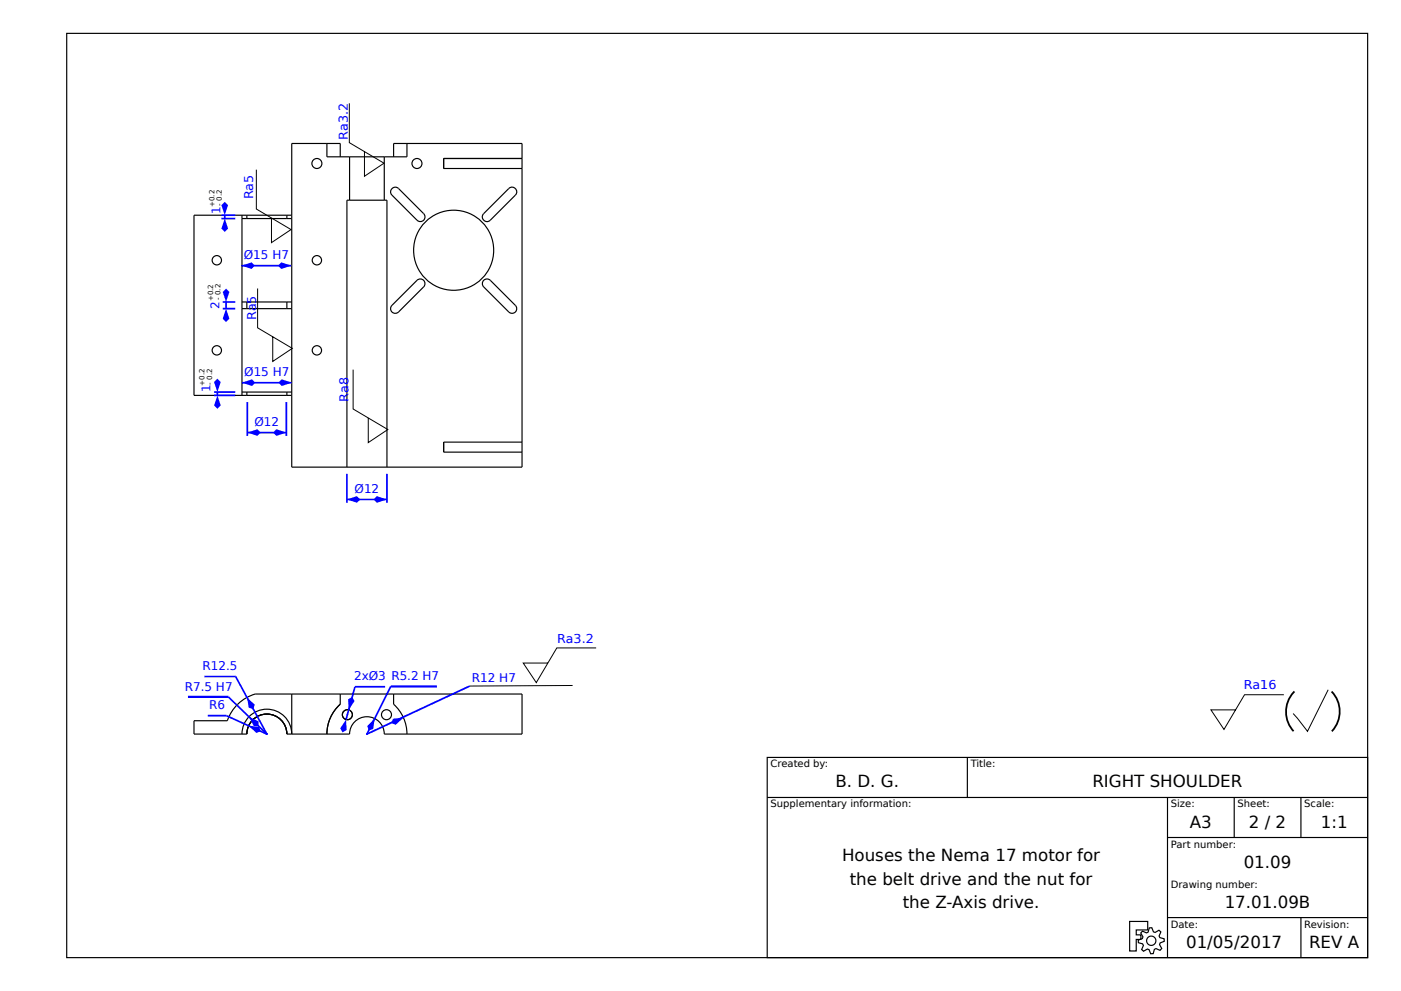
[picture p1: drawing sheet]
<svg xmlns="http://www.w3.org/2000/svg" width="420mm" height="297mm" viewBox="0 0 420 297" stroke-linecap="round" stroke-linejoin="round" font-family="sans-serif">
<g fill="none" stroke="#000" stroke-width=".35">
<path d="M20 10h390v277h-390zM98 43v4h24v-4M102 47v-4h-14.5v97h69v-97h-38.5v4M104.8 47v13M115.2 47v13M117.5 56.5a1.35 1.35 0 0 1 2 0l7.5 7.5a1.4 1.4 0 0 1 0 2 1.4 1.4 0 0 1-2 0l-7.5-7.5a1.35 1.35 0 0 1 0-2zM156.5 47.5h-23.5v3h23.5M72.5 64.5v54M72.5 65.5h15M74 64.5v1M86 64.5v1M87.5 64.5h-29.3v54h29.3"/>
<path d="M145 64l7.5-7.5a1.4 1.4 0 0 1 2 0 1.4 1.4 0 0 1 0 2l-7.5 7.5a1.4 1.4 0 0 1-2 0 1.4 1.4 0 0 1 0-2zM72.5 92.5h15M72.5 90.5h15M74 90.5v2M86 90.5v2M117.5 91.5l7.5-7.5a1.4 1.4 0 0 1 2 0 1.4 1.4 0 0 1 0 2l-7.5 7.5a1.4 1.4 0 0 1-2 0 1.4 1.4 0 0 1 0-2zM145 84a1.4 1.4 0 0 1 2 0l7.5 7.5a1.4 1.4 0 0 1 0 2 1.4 1.4 0 0 1-2 0l-7.5-7.5a1.4 1.4 0 0 1 0-2zM72.5 117.5h15M74 117.5v1M86 117.5v1M156.5 132.5h-23.5v3h23.5M104 140v-80h12v80"/>
<path d="M58.2 216h10a12.5 12.5 0 0 1 8.3-8h80v12h-41.3a5.2 5.2 0 0 0-5.2-5.2 5.2 5.2 0 0 0-5.2 5.2h-18.8a6 6 0 0 0-6-6 6 6 0 0 0-6 6h-15.8zM87.5 208v12a7.5 7.5 0 0 0-7.5-7.5 7.5 7.5 0 0 0-7.5 7.5M102 208v3.1a12 12 0 0 0-4 8.9M118 208v3.1a12 12 0 0 1 4 8.9M230 227h180v60h-180zM230 239h180M290 227v12M350 239v48M370 239v12M390 239v12M350 251h60M338.7 276.2h5.4v2.5h-3.5v1.5h1.4v1.3h-1.4v3.5h-1.9z"/>
<path d="M342.5 279.1l1.2 .5 .5-.2 .3-1.3 .8-.1 .5 1.3 .5 .2 1.1-.7 .6 .5-.5 1.2 .2 .5 1.3 .3v.8l-1.2 .5-.2 .5 .7 1.2-.5 .5-1.3-.5-.4 .2-.4 1.3h-.7l-.5-1.2-.5-.2-1.2 .7-.6-.5 .6-1.2-.3-.5-1.2-.4-.1-.7 1.3-.5 .1-.5-.6-1.2zM350 275h60M390 275v12"/>
<circle cx="95" cy="49" r="1.5"/>
<circle cx="125" cy="49" r="1.5"/>
<circle cx="65" cy="78" r="1.4"/>
<circle cx="95" cy="78" r="1.4"/>
<circle cx="136" cy="75" r="12"/>
<circle cx="65" cy="105" r="1.4"/>
<circle cx="95" cy="105" r="1.4"/>
<circle cx="104.1" cy="214.2" r="1.5"/>
<circle cx="115.9" cy="214.2" r="1.5"/>
<circle cx="345.1" cy="281.9" r="1.4"/>
</g>
<path d="M64.2 117.5h6.3M64.2 118.5h6.3M65.2 117.5v1" fill="none" stroke="#00f" stroke-width=".5"/>
<g fill="#00f">
<path d="M65.2 118.5l1 3-1 1-1-1z"/>
<path d="M65.2 113.5l1 1-1 3-1-3z"/>
</g>
<path d="M66.8 92.5h3.7M66.8 90.5h3.7M67.8 90.5v2" fill="none" stroke="#00f" stroke-width=".5"/>
<g fill="#00f">
<path d="M66.8 87.5l1-1 1 1-1 3z"/>
<path d="M67.8 92.5l1 3-1 1-1-1z"/>
</g>
<path d="M66.4 64.5h4.1M66.4 65.5h4.1M67.4 64.5v1" fill="none" stroke="#00f" stroke-width=".5"/>
<g fill="#00f">
<path d="M67.4 65.5l1 3-1 1-1-1z"/>
<path d="M66.4 61.5l1-1 1 1-1 3z"/>
</g>
<path d="M74.1 120.5v10.1M74.1 129.6h11.7M85.8 120.5v10.1" fill="none" stroke="#00f" stroke-width=".5"/>
<g fill="#00f">
<path d="M81.9 129.6l.9-1 3 1-3 1z"/>
<path d="M74.1 129.6l3-1 1 1-1 1z"/>
</g>
<path d="M104 142v8.7M104 149.7h12M116 142v8.7" fill="none" stroke="#00f" stroke-width=".5"/>
<g fill="#00f">
<path d="M112 149.7l1-1 3 1-3 1z"/>
<path d="M104 149.7l3-1 1 1-1 1z"/>
</g>
<path d="M72.5 114.7h15" fill="none" stroke="#00f" stroke-width=".5"/>
<g fill="#00f">
<path d="M72.5 114.7l3-1 1 1-1 1z"/>
<path d="M83.5 114.7l1-1 3 1-3 1z"/>
</g>
<path d="M72.4 79.6h14.9" fill="none" stroke="#00f" stroke-width=".5"/>
<g fill="#00f">
<path d="M72.4 79.6l3-1 1 1-1 1z"/>
<path d="M84.3 78.6l3 1-3 1-1-1z"/>
<circle cx="80" cy="220" r=".25"/>
</g>
<path d="M67.9 214.5l12.1 5.5z" fill="#000" stroke="#00f" stroke-width=".5"/>
<path d="M74.5 217.5l3.2 .3 .5 1.4-1.3 .5z" fill="#00f"/>
<path d="M62.3 214.5h5.6" fill="none" stroke="#00f" stroke-width=".5"/>
<circle cx="80" cy="220" r=".25" fill="#00f"/>
<path d="M68.4 208.8l11.6 11.2z" fill="#000" stroke="#00f" stroke-width=".5"/>
<path d="M74.6 214.8l2.9 1.4v1.4h-1.4z" fill="#00f"/>
<path d="M56.3 208.8h12.1" fill="none" stroke="#00f" stroke-width=".69" stroke-linecap="butt"/>
<circle cx="80" cy="220" r=".25" fill="#00f"/>
<path d="M70.6 202.8l9.4 17.2z" fill="#000" stroke="#00f" stroke-width=".5"/>
<path d="M74 209l2.3 2.2-.4 1.3-1.3-.4z" fill="#00f"/>
<path d="M61.3 202.8h9.3" fill="none" stroke="#00f" stroke-width=".5"/>
<circle cx="110" cy="220" r=".25" fill="#00f"/>
<path d="M110 220l30.8-14.4z" fill="#000" stroke="#00f" stroke-width=".53"/>
<path d="M117.8 215.4l3.1-.3-2.3 2.1-1.3-.5z" fill="#00f"/>
<path d="M76.8 50.9v11.7l10.4 6.2-5.8 3.9v-7.4M105.9 110.8v11.8l10.4 6.1-5.9 3.9v-7.3M178.7 194.2h-11.8l-6.1 10.4-3.9-5.9h7.3M171.7 205.4l-30.9 .2" fill="none" stroke="#000" stroke-width=".3"/>
<circle cx="110" cy="220" r=".25" fill="#00f"/>
<path d="M117.2 205.7l-7.2 14.3z" fill="#000" stroke="#00f" stroke-width=".5"/>
<path d="M110.1 217.6l2.2-2.2-.4 3.1-1.4 .4z" fill="#00f"/>
<path d="M117.2 205.7h13.8" fill="none" stroke="#00f" stroke-width=".63" stroke-linecap="butt"/>
<circle cx="104.1" cy="214.2" r=".25" fill="#00f"/>
<path d="M106.4 205.8l-2.7 9.8z" fill="#000" stroke="#00f" stroke-width=".5"/>
<g fill="#00f">
<path d="M104.4 209.6l1.2-.7 .7 1.2-1.8 2.6z"/>
<path d="M103.7 215.6l.2 3.2-1.2 .7-.7-1.2z"/>
</g>
<path d="M106.4 205.8h9" fill="none" stroke="#00f" stroke-width=".5"/>
<path d="M104.7 31v11.8l10.4 6.1-5.8 3.9v-7.4M77.2 86.5v11.7l10.4 6.2-5.8 3.9v-7.4M384.9 208.2h-11.8l-6.2 10.4-3.9-5.9h7.4M398.2 206.7l-6.2 12.5-4.3-5.4" fill="none" stroke="#000" stroke-width=".3"/>
<path d="M387.8 207.5a8.1 8.1 0 0 1 10.8-.8 8.1 8.1 0 0 1 2 10.6 8 8 0 0 1-10.1 3.7 8 8 0 0 1-4.7-9.7 8.5 8.5 0 0 1 2-3.8z" fill="none" stroke="#000" stroke-width=".54" stroke-dasharray="13 13" stroke-linecap="butt"/>
<g font-size="5">
<text x="250.4" y="236">B. D. G.</text>
<text x="327.5" y="236">RIGHT SHOULDER</text>
<text x="356.7" y="248">A3</text>
<text x="374.4" y="248">2 / 2</text>
<text x="396" y="248">1:1</text>
<text x="252.4" y="258.2">Houses the Nema 17 motor for</text>
<text x="372.8" y="260">01.09</text>
<text x="254.8" y="265.2">the belt drive and the nut for</text>
<text x="270.6" y="272.2">the Z-Axis drive.</text>
<text x="367.1" y="272">17.01.09B</text>
<text x="355.6" y="284">01/05/2017</text>
<text x="392.4" y="284">REV A</text>
</g>
<g font-size="3.7" fill="#00f">
<text x="104.2" y="41.9" transform="rotate(-90 104.2 41.9)">Ra3.2</text>
<text x="75.9" y="59.7" transform="rotate(-90 75.9 59.7)">Ra5</text>
<text x="76.7" y="95.9" transform="rotate(-90 76.7 95.9)">Ra5</text>
<text x="104.5" y="120.4" transform="rotate(-90 104.5 120.4)">Ra8</text>
<text x="167.1" y="192.6">Ra3.2</text>
<text x="372.9" y="206.5">Ra16</text>
</g>
<g font-size="3.6" fill="#00f">
<text x="66.1" y="64.1" transform="rotate(-90 66.1 64.1)">1</text>
<text x="73.1" y="77.6">Ø15 H7</text>
<text x="65.8" y="92.6" transform="rotate(-90 65.8 92.6)">2</text>
<text x="73.2" y="112.7">Ø15 H7</text>
<text x="63.1" y="117.5" transform="rotate(-90 63.1 117.5)">1</text>
<text x="76.3" y="127.6">Ø12</text>
<text x="106.3" y="147.7">Ø12</text>
<text x="60.7" y="200.8">R12.5</text>
<text x="106.2" y="203.8">2xØ3 R5.2 H7</text>
<text x="55.4" y="207.1">R7.5 H7</text>
<text x="141.5" y="204.5">R12 H7</text>
<text x="62.7" y="212.5">R6</text>
</g>
<g font-size="3">
<text x="231" y="230">Created by:</text>
<text x="291" y="230">Title:</text>
<text x="231" y="242">Supplementary information:</text>
<text x="351" y="242">Size:</text>
<text x="371" y="242">Sheet:</text>
<text x="391" y="242">Scale:</text>
<text x="351" y="254">Part number:</text>
<text x="351" y="266">Drawing number:</text>
<text x="351" y="278">Date:</text>
<text x="391" y="278">Revision:</text>
</g>
<g font-size="2.1">
<text x="64.3" y="62.1" transform="rotate(-90 64.3 62.1)">+0.2</text>
<text x="66.5" y="61.7" transform="rotate(-90 66.5 61.7)">- 0.2</text>
<text x="66.1" y="89.9" transform="rotate(-90 66.1 89.9)">- 0.2</text>
<text x="63.9" y="90.3" transform="rotate(-90 63.9 90.3)">+0.2</text>
<text x="61.4" y="115.7" transform="rotate(-90 61.4 115.7)">+0.2</text>
<text x="63.6" y="115.2" transform="rotate(-90 63.6 115.2)">- 0.2</text>
</g>
</svg>
